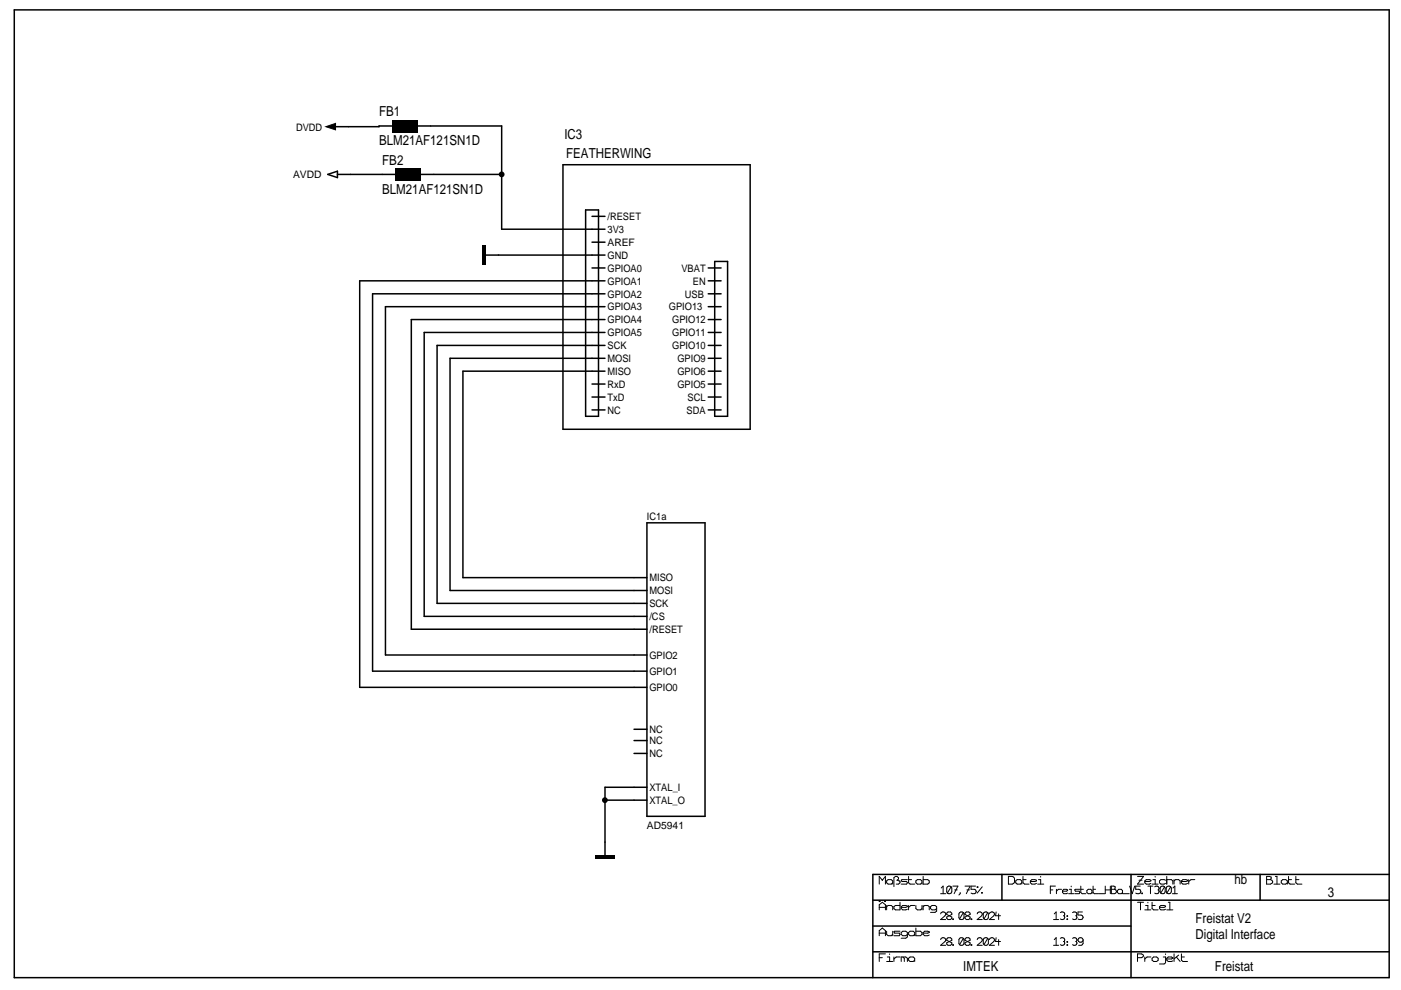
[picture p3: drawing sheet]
<svg xmlns="http://www.w3.org/2000/svg" width="297mm" height="210mm" viewBox="0 0 297 210" stroke-linecap="round" stroke-linejoin="round" font-family="sans-serif">
<g fill="none" stroke="#000" stroke-width=".32">
<path d="M3 2.1h291.5v205.2h-291.5zM69.5 37l2-.7v1.4zM71.5 37h12.3M83.1 26.7h-2.7v.2h-9.3M88.6 26.7h17.8v21.9h21.9M89.3 37h17.1M119.4 34.9h39.6v56.1h-39.6zM102.9 54.1h25.4M124.2 44.5h2.7v43.8h-2.7zM125.5 45.9h2.8M125.5 51.4h2.8M125.5 56.8h2.8"/>
<path d="M128.3 59.5h-52v86.2h60.9M150.2 56.8h2.7M150.2 59.5h2.7M151.5 55.4h2.8v32.9h-2.8zM128.3 62.3h-49.3v80h58.2M128.3 65h-46.6v73.9h55.5M128.3 67.8h-41.1v65.6h50M128.3 70.5h-38.4v60.2h47.3M128.3 73.2h-35.6v54.7h44.5M128.3 76h-32.9v49.2h41.8M128.3 78.7h-30.2v43.8h39.1M150.2 62.3h2.7"/>
<path d="M150.2 65h2.7M150.2 67.8h2.7M150.2 70.5h2.7M150.2 73.2h2.7M150.2 76h2.7M150.2 78.7h2.7M125.5 81.4h2.8M125.5 84.2h2.8M125.5 86.9h2.8M150.2 81.4h2.7M150.2 84.2h2.7M150.2 86.9h2.7"/>
<path d="M137.2 110.8h12.3v62.3h-12.3zM134.4 159.7h2.8M134.4 157h2.8M134.4 154.6h2.8M128.3 169.7h8.9M137.2 166.9h-8.9v14.4M185.1 196.3h54.7M185.1 190.9h109.4M212.4 185.4v5.5M239.8 185.4v21.9M267.2 185.4v5.5M294.5 185.4h-109.4v21.9"/>
<path d="M185.1 201.8h109.4"/>
</g>
<path d="M69.1 26.9l2-.7v1.3z" fill="#000" stroke="#000" stroke-width=".21"/>
<g fill="#000">
<path d="M83.1 25.4h5.5v2.7h-5.5zM83.8 35.6h5.5v2.8h-5.5zM102.3 52h.6v4.1h-.6zM126.2 181.3h4.1v.7h-4.1z"/>
<circle cx="106.4" cy="37" r=".61"/>
<circle cx="128.2" cy="169.7" r=".61"/>
</g>
<g fill="none" stroke="#000" stroke-width=".21">
<path d="M186.4 191l.2 .2zM186.4 192.9v-1.1l.7-.5 .6 .5v1.1M186.4 198.4v-1.1l.7-.5 .6 .5v1.1M186.4 197.8h1.3M186.4 192.4h1.3M187.1 186.6l-.7-.8v1.7M187.1 186.6l.6-.8v1.7M187.1 186.5v.1M187.6 191l.1 .2zM188 192v.9M188 197.4v.7l.3 .3h.7l.3-.3M188 192.2l.3-.2h.7l.3 .2v.7"/>
<path d="M189.3 187.2l-.3 .3h-.7l-.3-.3v-.4l.3-.3h.7l.3 .3v.7M189.3 197.4v1M190 187.5h.5l.3-.3v-.3l-.6-.3 .3-.2v-.3l-.3-.3h-.4l-.3 .3v1.9M190.8 197.4h-1.1l-.2 .2 .2 .2h1l.1 .3-.1 .3h-1.2M190.8 191.3v1.6h-1l-.3-.3v-.4l.3-.2h1M191.1 192.4h.9l.4-.2-.4-.2h-.6l-.3 .2v.4l.3 .3 1-.1M192.4 198.1l-.4 .3h-.6l-.3-.3v-.4l.3-.3h.6l.4 .3v.9l-.4 .3h-.9M192.4 186.5h-1.2l-.1 .1 .1 .3h1l.2 .3-.2 .3h-1.1M192.6 185.8v1.4l.4 .3h.9M192.6 192v.9M192.6 186.5h.7M193.9 198.1l-.3 .3h-.6l-.4-.3v-.4l.4-.3h.6l.3 .3v.7"/>
<path d="M193.9 192h-.8l-.5 .4M194.2 196.8v1.6h1l.3-.3v-.4l-.3-.3h-1M194.2 192v.6l.3 .3h.7l.3-.3M195.5 187.2l-.3 .3h-.7l-.3-.3v-.4l.3-.3h.7l.3 .3v.7M195.5 192v.9M195.7 197.8l1.3-.1v-.1l-.3-.2h-.6l-.4 .3v.4l.4 .3 .9-.2M195.7 185.8v1.7h1l.3-.3v-.4l-.3-.3h-1M195.7 192v.9M195.7 192.2l.4-.2h.6l.3 .2v.7M198.6 192.6l-.4 .3h-.6l-.3-.3v-.4l.3-.2h.6l.4 .2v1l-.4 .2h-.9M199.4 199.2a.52 .52 0 0 1 .8-.4 .52 .52 0 0 1 .2 .8l-1 .8h1.1M199.4 193.8a.52 .52 0 0 1 .8-.4 .52 .52 0 0 1 .2 .8l-1 .8h1.1"/>
<path d="M199.4 189.5h1.1M199.6 188.3l.4-.4v1.6M200.7 199.1l.3-.3h.5l.3 .3v.3l-1.1 .5v.3l.3 .2h.5l.3-.2v-.3l-1.1-.5zM200.7 193.6l.3-.2h.5l.3 .2v.3l-1.1 .5v.3l.3 .3h.5l.3-.3v-.3l-1.1-.5zM201.7 188l.1 .3v.8a.58 .58 0 0 1-.9 .3M201.7 188a.55 .55 0 0 0-1 .3l.2 1.1M201.7 188l-.8 1.4M202 194.8l.1 .2zM202 187.9h1.1l-.8 1.6M202.4 188.7h.5M203.6 189.2v.3l-.3 .3M204.3 198.9l.1 1.1a.58 .58 0 0 1-1 .3"/>
<path d="M204.3 198.9a.58 .58 0 0 0-1 .3l.1 1.1M204.3 193.5a.58 .58 0 0 0-1 .3l.1 1M204.3 193.5l.1 1.1a.58 .58 0 0 1-1 .2M204.3 198.9l-.9 1.4M204.3 193.5l-.9 1.3M204.6 193.6l.3-.2h.5l.3 .2v.3l-1.1 .5v.3l.3 .3h.5l.3-.3v-.3l-1.1-.5zM204.6 187.9h1.1l-.8 1.6M204.9 198.8h.5l.3 .3v.3l-1.1 .5v.3l.3 .2h.5l.3-.2v-.3l-1.1-.5v-.3zM205 188.7h.5M205.9 194.8l.1 .2zM206.8 187.9h-.9v.7h.7l.4 .4-.2 .4-.2 .1-.7-.1M207.2 199.2a.55 .55 0 0 1 .6-.4 .55 .55 0 0 1 .5 .6l-1.1 1h1.1"/>
<path d="M207.2 193.8a.55 .55 0 0 1 .6-.5 .55 .55 0 0 1 .5 .6l-1.1 1.1h1.1M207.2 188l.1 .2zM208.1 189.2l.2 .2zM208.3 188l-1.1 1.4M209.4 198.9l.1 1.1a.57 .57 0 0 1-.9 .3M209.4 198.9a.58 .58 0 0 0-.9 .3v.8l.1 .3M209.4 193.5a.58 .58 0 0 0-.9 .3v.8l.1 .2M209.4 193.5l.1 1.1a.57 .57 0 0 1-.9 .2M209.4 198.9l-.8 1.4M209.4 193.5l-.8 1.3M209.8 199.2a.55 .55 0 0 1 .6-.4 .55 .55 0 0 1 .4 .6l-1 1h1M209.8 193.8a.55 .55 0 0 1 .6-.5 .55 .55 0 0 1 .4 .6l-1 1.1h1"/>
<path d="M211.2 198.8l-.1 .8h1M211.2 193.4l-.1 .8h1M211.7 193.8v1.2M211.7 199.2v1.2M213.8 185.8l1.1 .2 .2 .2v.8l-.2 .3-1.1 .2zM216.6 187.2l-.3 .3h-.6l-.4-.3v-.4l.4-.3h.6l.3 .3v.7M216.9 185.8v1.4l.3 .3h1M216.9 186.5h.7M218.5 186.9l1.3-.1v-.2l-.4-.1h-.6l-.3 .3v.4l.3 .3 1-.2M220 187.5h1.3M220.2 186.5h.4v1M220.6 185.8v.2"/>
<path d="M222.7 188.7h.5M223.4 195h1.1M223.5 193.8l.4-.4v1.6M223.5 199.2l.4-.4v1.6M223.8 187.9h-1.1v1.6M224 188.6v.9M224.8 198.9a.55 .55 0 0 1 .6-.1 .55 .55 0 0 1 .3 .6l-.1 .2M224.8 193.5a.55 .55 0 0 1 .6-.1 .55 .55 0 0 1 .3 .5l-.1 .3M225.1 188.6h-.7l-.4 .4M225.3 189l1.1-.2-.3-.2h-.5l-.3 .2v.4l.3 .3 .8-.1M225.5 199.6h.1M225.5 194.2h.1"/>
<path d="M225.6 199.6l.1 .4a.57 .57 0 0 1-.9 .3M225.6 194.2l.1 .4a.57 .57 0 0 1-.9 .2M226.2 199.6l.2 .2zM226.2 194.2l.2 .1zM226.2 194.8l.2 .2zM226.6 189.5h1M226.7 188.6h.4v.9M227.1 187.9v.1M227.4 198.9a.55 .55 0 0 1 .6-.1 .55 .55 0 0 1 .3 .6l-.1 .2M227.4 193.5a.55 .55 0 0 1 .6-.1 .55 .55 0 0 1 .3 .5l-.1 .3M228.1 199.6h.1M228.1 194.2h.1"/>
<path d="M228.2 199.6l.1 .4a.57 .57 0 0 1-.9 .3M228.2 194.2l.1 .4a.57 .57 0 0 1-.9 .2M228.9 188.6h-.9l-.1 .1 .1 .3h.8l.1 .2-.1 .3h-.9M229.2 188.6h.5M229.2 187.9v1.3l.2 .3h.8M229.5 193.4h-.9v.6h.6l.4 .4-.1 .4-.3 .2-.6-.2M229.6 199.4a.55 .55 0 0 1-.6 .4 .55 .55 0 0 1-.4-.6 .56 .56 0 0 1 .5-.4 .56 .56 0 0 1 .5 .4v.8l-.1 .3-.8 .1M231.5 189.2l-.2 .3h-.6l-.3-.3v-.4l.3-.2h.6l.2 .2v.7M231.8 188.6h.5M231.8 187.9v1.3l.2 .3h.8M232.9 189.5h1.4M234.3 188.7h1.1"/>
<path d="M234.3 187.9v1.6M235.4 187.9v1.6M235.6 187.9l.8 .1-.1 .6 .4 .4-.1 .4-1 .1zM235.6 188.6h.7M238 189.2l-.3 .3h-.5l-.3-.3v-.4l.3-.2h.5l.3 .2v.7M238.1 189.5h1.3M239.5 187.9l.6 1.6 .5-1.6M241.2 191.3h1.3M241.2 185.8h1.3l-1.3 1.7h1.3M241.5 186.6h.6M241.7 187.9h-.9v.7h.7l.4 .4-.2 .4-.2 .1-.7-.1M241.8 191.3v1.6"/>
<path d="M242.1 189.4l.1 .1zM242.7 192.9h1.3M242.7 186.9l1.3-.1v-.2l-.3-.1h-.7l-.3 .3v.4l.3 .3 1-.2M242.9 192h.5v.9M243.4 187.9h1.1M243.4 191.3v.1M243.9 187.9v1.6M244.3 192h.6M244.3 191.3v1.3l.3 .3h1M244.3 187.5h1.3M244.4 186.5h.5v1M244.8 188a.54 .54 0 0 1 .6-.1 .54 .54 0 0 1 .3 .5l-.1 .3"/>
<path d="M244.9 185.8v.2M245.5 188.7h.1M245.6 188.7l.1 .4a.57 .57 0 0 1-.9 .3M245.8 192.4h1l.3-.2-.3-.2h-.7l-.3 .2v.4l.3 .3 1-.1M246.9 188a.55 .55 0 0 0-.9 .3l.1 1.1M246.9 188l.1 1.1a.57 .57 0 0 1-.9 .3M246.9 188l-.8 1.4M247.1 186.6l-1-.1-.3 .3v.4l.3 .3 1-.2M247.4 192.9h1.3M247.4 185.8v1.7M247.4 186.5h.9l.4 .3v.7M247.7 191.3h.3v1.6"/>
<path d="M248.2 188a.55 .55 0 0 0-.9 .3l.1 1.1M248.2 188l.1 .3v.8a.59 .59 0 0 1-.9 .3M248.2 188l-.8 1.4M248.6 189.5h1M248.7 188.3l.4-.4v1.6M248.9 186.5v1M248.9 186.8l.4-.3h.6l.3 .3v.7M250.5 186.9l1.3-.1v-.2l-.4-.1h-.6l-.3 .3v.4l.3 .3 1-.2M252 186.5v1M253.3 186.5h-.8l-.5 .4M268.5 185.8l1 .2-.2 .5 .5 .4-.1 .4-1.2 .2zM268.5 186.5h.8"/>
<path d="M270.1 187.5h1.3M270.4 185.8h.3v1.7M272.9 187.2l-.3 .3h-.6l-.3-.3v-.4l.3-.3h.6l.3 .3v.7M273.2 185.8v1.4l.3 .3h1M273.2 186.5h.6M274.7 185.8v1.4l.4 .3h.9M274.7 186.5h.7M186.4 203.1h.7M187.7 202.2h-1.3v1.7M188 203.9h1.3M188.1 202.9h.5v1M188.6 202.2v.2"/>
<path d="M189.5 202.9v1M190.8 202.9h-.8l-.5 .4M191.1 203.9v-1h.9l.4 .3v.7M191.4 202.9l.3 .3v.7M193.9 203.6l-.3 .3h-.6l-.4-.3v-.4l.4-.3h.6l.3 .3v.7M202 200.3l.1 .1zM205.9 200.3l.1 .1zM223.4 200.4h1.1M226.2 200.3l.2 .1zM241.2 203.1h.8l.5-.5-.5-.4h-.8v1.7M242.7 202.9v1M244 202.9h-.8l-.5 .4"/>
<path d="M244.3 203.2l.3-.3h.6l.4 .3v.4l-.4 .3h-.6l-.3-.3zM246.6 202.9h.5v1.2l-.3 .3h-1M247.1 202.2v.2M247.4 203.3h.9l.4-.1-.4-.3h-.6l-.3 .3v.4l.3 .3 1-.2M248.9 202.2v1.7M249.4 202.9l.8 1M249.9 202.5l-1 .8M250.5 202.9h.6M250.5 202.2v1.4l.3 .3h1"/>
</g>
<g font-size="2.9">
<text x="80.4" y="24.7">FB1</text>
<text x="119.7" y="29.6">IC3</text>
<text x="80.4" y="30.8">BLM21AF121SN1D</text>
<text x="81" y="34.9">FB2</text>
<text x="120.1" y="33.6">FEATHERWING</text>
<text x="81" y="41.1">BLM21AF121SN1D</text>
<text x="261.7" y="187.5">hb</text>
<text x="281.5" y="190.2">3</text>
<text x="253.5" y="195.6">Freistat V2</text>
<text x="253.5" y="199.1">Digital Interface</text>
<text x="204.2" y="205.9">IMTEK</text>
<text x="257.6" y="205.9">Freistat</text>
</g>
<g font-size="2.2">
<text x="62.8" y="27.9">DVDD</text>
<text x="62.1" y="37.7">AVDD</text>
<text x="128.8" y="46.7">/RESET</text>
<text x="128.8" y="49.4">3V3</text>
<text x="128.8" y="52.2">AREF</text>
<text x="128.8" y="54.9">GND</text>
<text x="128.8" y="57.6">GPIOA0</text>
<text x="144.5" y="57.6">VBAT</text>
<text x="128.8" y="60.4">GPIOA1</text>
<text x="128.8" y="63.1">GPIOA2</text>
<text x="128.8" y="65.8">GPIOA3</text>
<text x="141.8" y="65.8">GPIO13</text>
<text x="145.2" y="63.1">USB</text>
<text x="146.9" y="60.4">EN</text>
<text x="128.8" y="68.6">GPIOA4</text>
<text x="128.8" y="71.3">GPIOA5</text>
<text x="142.5" y="68.6">GPIO12</text>
<text x="142.5" y="71.3">GPIO11</text>
<text x="128.8" y="74">SCK</text>
<text x="128.8" y="76.8">MOSI</text>
<text x="142.5" y="74">GPIO10</text>
<text x="143.6" y="76.8">GPIO9</text>
<text x="128.8" y="79.5">MISO</text>
<text x="128.8" y="82.2">RxD</text>
<text x="143.6" y="79.5">GPIO6</text>
<text x="143.6" y="82.2">GPIO5</text>
<text x="128.8" y="85">TxD</text>
<text x="128.8" y="87.7">NC</text>
<text x="145.6" y="87.7">SDA</text>
<text x="145.8" y="85">SCL</text>
<text x="137.2" y="110.2">IC1a</text>
<text x="137.7" y="123.3">MISO</text>
<text x="137.7" y="128.8">SCK</text>
<text x="137.7" y="131.5">/CS</text>
<text x="137.7" y="126">MOSI</text>
<text x="137.7" y="134.2">/RESET</text>
<text x="137.7" y="139.7">GPIO2</text>
<text x="137.7" y="143.1">GPIO1</text>
<text x="137.7" y="146.5">GPIO0</text>
<text x="137.7" y="155.4">NC</text>
<text x="137.7" y="160.5">NC</text>
<text x="137.7" y="157.8">NC</text>
<text x="137.7" y="167.7">XTAL_I</text>
<text x="137.7" y="170.5">XTAL_O</text>
<text x="137.2" y="175.8">AD5941</text>
</g>
</svg>
